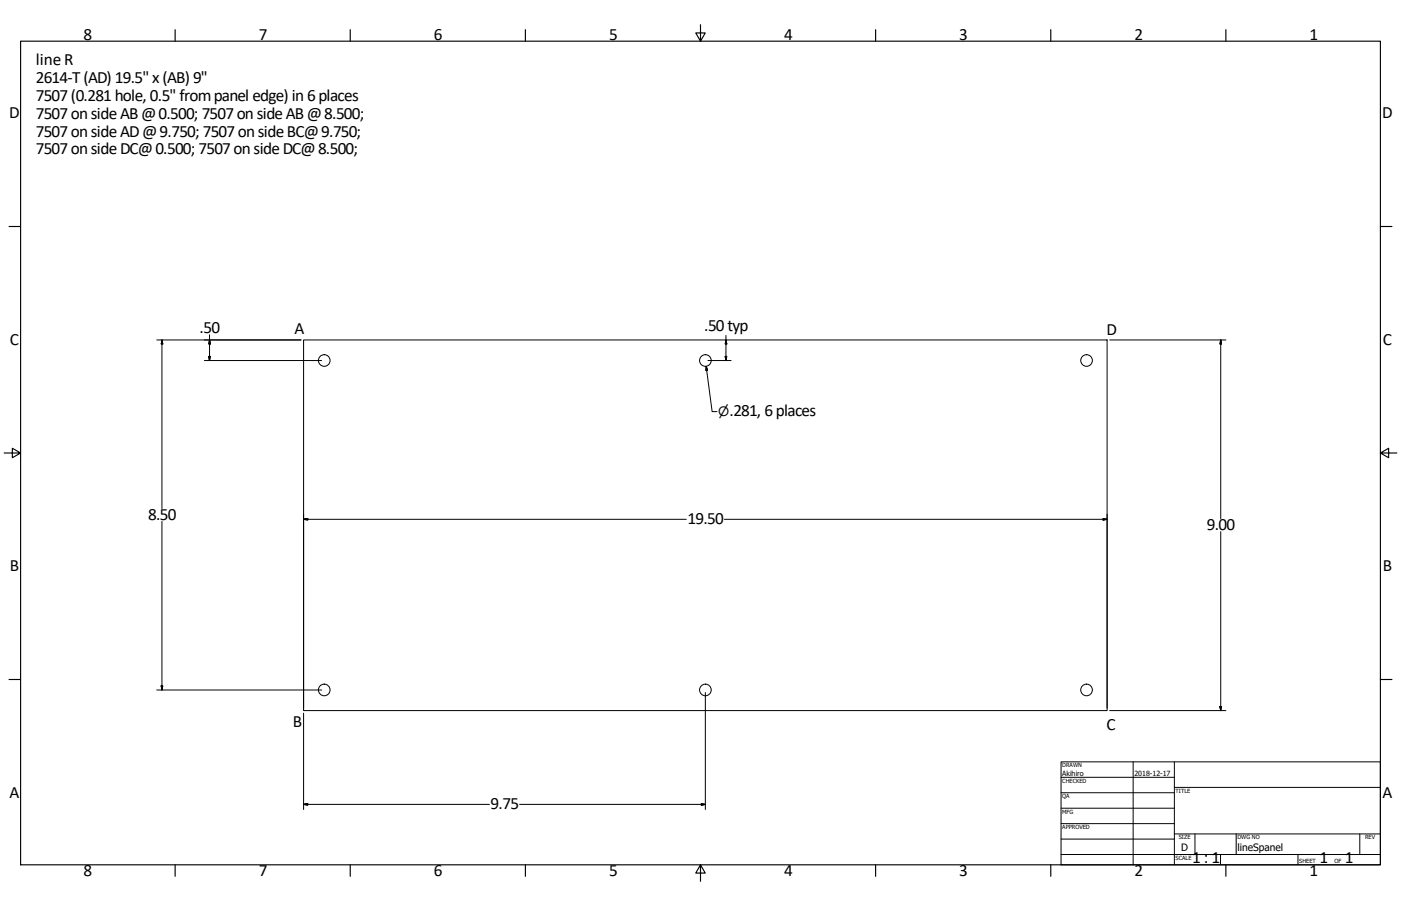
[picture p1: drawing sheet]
<svg xmlns="http://www.w3.org/2000/svg" width="864mm" height="559mm" viewBox="0 0 864 559" stroke-linecap="round" stroke-linejoin="round" font-family="sans-serif">
<!-- layer: Visible (ANSI) -->
<g fill="none" stroke="#000" stroke-width=".62">
<path d="M187 210h495v228h-495z"/>
<circle cx="200" cy="222" r="4"/>
<circle cx="435" cy="222" r="4"/>
<circle cx="670" cy="222" r="4"/>
<circle cx="200" cy="426" r="4"/>
<circle cx="435" cy="426" r="4"/>
<circle cx="670" cy="426" r="4"/>
</g>
<!-- layer: Border (ANSI) -->
<g fill="none" stroke="#000" stroke-width=".7">
<path d="M108 18v7M216 18v7M324 18v7M432 15v10l-3-5h6l-3 5M540 18v7M648 18v7M756 18v7M13 25h838v508h-838zM6 140h7M851 140h7M3 279h10l-5-3v6l5-3M851 279l5 3v-6l-5 3h10"/>
<path d="M6 419h7M851 419h7M108 533v8M216 533v8M324 533v8M432 533l3 5h-6l3-5v11M540 533v8M648 533v8M756 533v8"/>
</g>
<!-- layer: Title (ANSI) -->
<g fill="none" stroke="#000" stroke-width=".62">
<path d="M654 470h197v63h-197zM654 479h70M698 470v63M724 470v63M654 489h70M654 498h70M724 486h127M654 508h70M654 518h70M724 514h127M737 514v13M762 514v13"/>
<path d="M838 514v13M654 527h197M752 527v6M800 527v6"/>
</g>
<!-- layer: Dimension (ANSI) -->
<g fill="none" stroke="#000" stroke-width=".62">
<path d="M97 210h89M100 210v104M100 210v2h-1zM129 220h1l-1 2zM129 207v15M129 210l1 2h-1zM447 220h1l-1 2zM447 207v15M447 210l1 2h-1zM684 210h72M752 210v110M752 210l1 2h-1z"/>
<path d="M126 222h72M435 226l1 2h-1zM435 226l4 28h3M436 222h15M187 317v120M680 320h2l-2 1zM682 317v120M100 322v104M187 320h3v1zM187 320h236M447 320h235M752 328v110"/>
<path d="M97 426h101M99 423h1v3zM187 440v59M435 427v72M684 438h72M752 436h1l-1 2zM187 496h3v1zM187 496h115M320 496h115M432 496h3l-3 1z"/>
</g>
<g fill="#000" stroke="#000" stroke-width=".62">
<path d="M100 210v2zM100 210v2h-1zM129 220v2zM129 220h1l-1 2zM129 210l1 2zM129 210l1 2h-1zM447 220v2zM447 220h1l-1 2zM447 210l1 2zM447 210l1 2h-1zM752 210l1 2zM752 210l1 2h-1z"/>
<path d="M435 226l1 2zM435 226l1 2h-1zM187 320h3zM187 320h3v1zM680 321l2-1zM680 320h2l-2 1zM99 423l1 3zM99 423h1v3zM752 436v2zM752 436h1l-1 2zM187 496h3zM187 496h3v1z"/>
<path d="M432 497l3-1zM432 496h3l-3 1z"/>
</g>
<g font-size="10.6">
<text x="52" y="24">8</text>
<text x="160" y="24">7</text>
<text x="267" y="24">6</text>
<text x="375" y="24">5</text>
<text x="483" y="24">4</text>
<text x="591" y="24">3</text>
<text x="699" y="24">2</text>
<text x="807" y="24">1</text>
<text x="22" y="40">lineR</text>
<text x="22" y="51">2614-T (AD) 19.5&quot; x (AB) 9&quot;</text>
<text x="22" y="62">7507 (0.281 hole, 0.5&quot; from panel edge) in 6 places</text>
<text x="6" y="73">D</text>
<text x="22" y="73">7507 on side AB @ 0.500; 7507 on side AB @ 8.500;</text>
<text x="852" y="73">D</text>
<text x="22" y="84">7507 on side AD @ 9.750; 7507 on side BC@ 9.750;</text>
<text x="22" y="95">7507 on side DC@ 0.500; 7507 on side DC@ 8.500;</text>
<text x="123" y="206">.50</text>
<text x="181" y="206">A</text>
<text x="434" y="204">.50 typ</text>
<text x="682" y="207">D</text>
<text x="6" y="213">C</text>
<text x="852" y="213">C</text>
<text x="450" y="257">.281, 6 places</text>
<text x="91" y="321">8.50</text>
<text x="424" y="323">19.50</text>
<text x="744" y="327">9.00</text>
<text x="6" y="352">B</text>
<text x="852" y="352">B</text>
<text x="181" y="449">B</text>
<text x="682" y="450">C</text>
<text x="6" y="492">A</text>
<text x="852" y="492">A</text>
<text x="302" y="499">9.75</text>
<text x="735" y="533">1 : 1</text>
<text x="813" y="533">1</text>
<text x="829" y="533">1</text>
<text x="52" y="541">8</text>
<text x="160" y="541">7</text>
<text x="267" y="541">6</text>
<text x="375" y="541">5</text>
<text x="483" y="541">4</text>
<text x="591" y="541">3</text>
<text x="699" y="541">2</text>
<text x="807" y="541">1</text>
</g>
<text font-size="8" x="443" y="257">⌀</text>
<g font-size="6.3">
<text x="728" y="525">D</text>
<text x="763" y="525">lineSpanel</text>
</g>
<g font-size="4.4">
<text x="655" y="479">Akihiro</text>
<text x="699" y="479">2018-12-17</text>
</g>
<g font-size="3.5">
<text x="655" y="473">DRAWN</text>
<text x="655" y="483">CHECKED</text>
<text x="725" y="489">TITLE</text>
<text x="655" y="492">QA</text>
<text x="655" y="502">MFG</text>
<text x="655" y="511">APPROVED</text>
<text x="727" y="518">SIZE</text>
<text x="763" y="518">DWG NO</text>
<text x="841" y="518">REV</text>
<text x="725" y="530">SCALE</text>
<text x="801" y="533">SHEET</text>
<text x="823" y="533">OF</text>
</g>
</svg>
